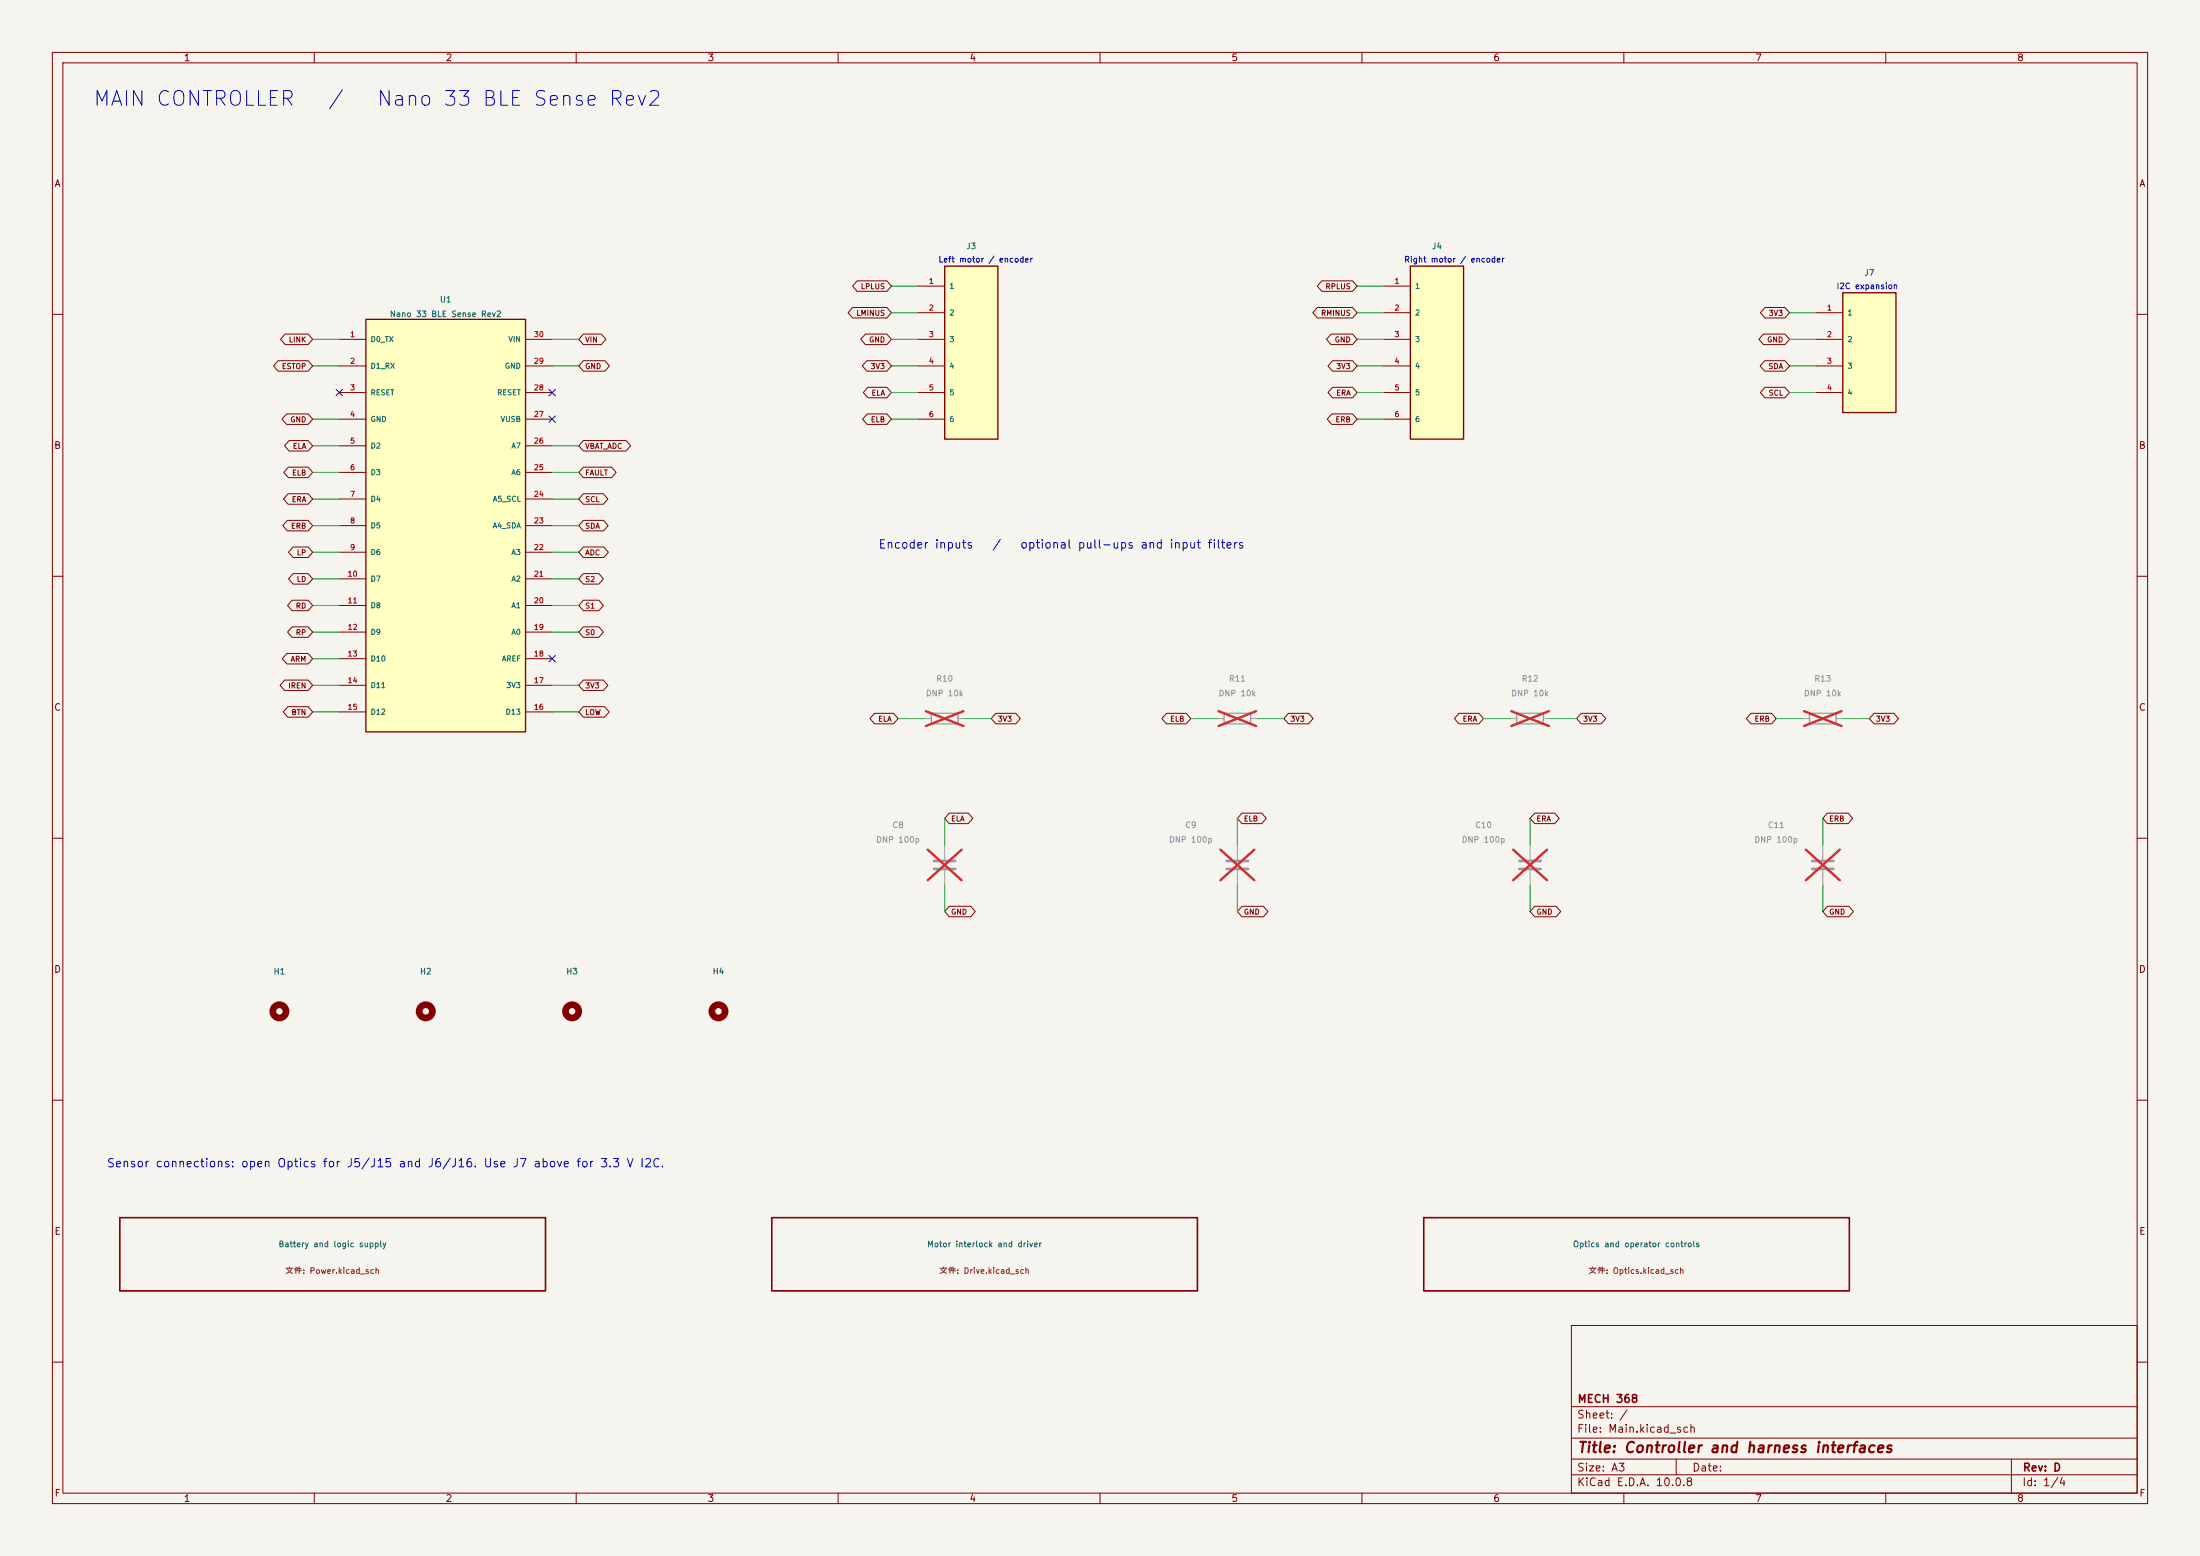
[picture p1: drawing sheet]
(kicad_sch
(version 20250114)
(generator "eeschema")
(paper "A3")
(title_block (title "Controller and harness interfaces") (rev "D") (company "MECH 368"))
(lib_symbols (symbol "Device:C" (pin_numbers (hide yes)) (pin_names (offset 0.254)) (exclude_from_sim no) (in_bom yes) (on_board yes) (property "Reference" "C" (at 0.635 2.54 0) (effects (font (size 1.27 1.27)) (justify left))) (property "Value" "C" (at 0.635 -2.54 0) (effects (font (size 1.27 1.27)) (justify left))) (property "Footprint" "" (at 0.9652 -3.81 0) (effects (font (size 1.27 1.27)) (hide yes))) (property "Datasheet" "~" (at 0 0 0) (effects (font (size 1.27 1.27)) (hide yes))) (property "Description" "Unpolarized capacitor" (at 0 0 0) (effects (font (size 1.27 1.27)) (hide yes))) (property "ki_keywords" "cap capacitor" (at 0 0 0) (effects (font (size 1.27 1.27)) (hide yes))) (property "ki_fp_filters" "C_*" (at 0 0 0) (effects (font (size 1.27 1.27)) (hide yes))) (symbol "C_0_1" (polyline (pts (xy -2.032 0.762) (xy 2.032 0.762)) (stroke (width 0.508) (type default)) (fill (type none))) (polyline (pts (xy -2.032 -0.762) (xy 2.032 -0.762)) (stroke (width 0.508) (type default)) (fill (type none)))) (symbol "C_1_1" (pin passive line (at 0 3.81 270) (length 2.794) (name "~" (effects (font (size 1.27 1.27)))) (number "1" (effects (font (size 1.27 1.27))))) (pin passive line (at 0 -3.81 90) (length 2.794) (name "~" (effects (font (size 1.27 1.27)))) (number "2" (effects (font (size 1.27 1.27)))))) (embedded_fonts no)) (symbol "Device:R" (pin_numbers (hide yes)) (pin_names (offset 0)) (exclude_from_sim no) (in_bom yes) (on_board yes) (property "Reference" "R" (at 2.032 0 90) (effects (font (size 1.27 1.27)))) (property "Value" "R" (at 0 0 90) (effects (font (size 1.27 1.27)))) (property "Footprint" "" (at -1.778 0 90) (effects (font (size 1.27 1.27)) (hide yes))) (property "Datasheet" "~" (at 0 0 0) (effects (font (size 1.27 1.27)) (hide yes))) (property "Description" "Resistor" (at 0 0 0) (effects (font (size 1.27 1.27)) (hide yes))) (property "ki_keywords" "R res resistor" (at 0 0 0) (effects (font (size 1.27 1.27)) (hide yes))) (property "ki_fp_filters" "R_*" (at 0 0 0) (effects (font (size 1.27 1.27)) (hide yes))) (symbol "R_0_1" (rectangle (start -1.016 -2.54) (end 1.016 2.54) (stroke (width 0.254) (type default)) (fill (type none)))) (symbol "R_1_1" (pin passive line (at 0 3.81 270) (length 1.27) (name "~" (effects (font (size 1.27 1.27)))) (number "1" (effects (font (size 1.27 1.27))))) (pin passive line (at 0 -3.81 90) (length 1.27) (name "~" (effects (font (size 1.27 1.27)))) (number "2" (effects (font (size 1.27 1.27)))))) (embedded_fonts no)) (symbol "Mechanical:MountingHole" (pin_names (offset 1.016)) (exclude_from_sim no) (in_bom no) (on_board yes) (property "Reference" "H" (at 0 5.08 0) (effects (font (size 1.27 1.27)))) (property "Value" "MountingHole" (at 0 3.175 0) (effects (font (size 1.27 1.27)))) (property "Footprint" "" (at 0 0 0) (effects (font (size 1.27 1.27)) (hide yes))) (property "Datasheet" "~" (at 0 0 0) (effects (font (size 1.27 1.27)) (hide yes))) (property "Description" "Mounting Hole without connection" (at 0 0 0) (effects (font (size 1.27 1.27)) (hide yes))) (property "ki_keywords" "mounting hole" (at 0 0 0) (effects (font (size 1.27 1.27)) (hide yes))) (property "ki_fp_filters" "MountingHole*" (at 0 0 0) (effects (font (size 1.27 1.27)) (hide yes))) (symbol "MountingHole_0_1" (circle (center 0 0) (radius 1.27) (stroke (width 1.27) (type default)) (fill (type none)))) (embedded_fonts no)) (symbol "Robot:Header_4" (pin_names (offset 0.8)) (exclude_from_sim no) (in_bom yes) (on_board yes) (property "Reference" "J" (at 0.0 -16.51 0) (effects (font (size 1.1 1.1)))) (property "Value" "Header_4" (at 0.0 -13.97 0) (effects (font (size 1.1 1.1)))) (property "Footprint" "" (at 0.0 0.0 0) (effects (font (size 1.1 1.1)) (hide yes))) (property "Datasheet" "" (at 0.0 0.0 0) (effects (font (size 1.1 1.1)) (hide yes))) (symbol "Header_4_0_1" (rectangle (start -5.08 11.43) (end 5.08 -11.43) (stroke (width 0.254) (type default)) (fill (type background)))) (symbol "Header_4_1_1" (pin passive line (at -10.16 7.62 0) (length 5.08) (name "1" (effects (font (size 1 1)))) (number "1" (effects (font (size 1 1))))) (pin passive line (at -10.16 2.54 0) (length 5.08) (name "2" (effects (font (size 1 1)))) (number "2" (effects (font (size 1 1))))) (pin passive line (at -10.16 -2.54 0) (length 5.08) (name "3" (effects (font (size 1 1)))) (number "3" (effects (font (size 1 1))))) (pin passive line (at -10.16 -7.62 0) (length 5.08) (name "4" (effects (font (size 1 1)))) (number "4" (effects (font (size 1 1))))))) (symbol "Robot:Header_6" (pin_names (offset 0.8)) (exclude_from_sim no) (in_bom yes) (on_board yes) (property "Reference" "J" (at 0.0 -21.59 0) (effects (font (size 1.1 1.1)))) (property "Value" "Header_6" (at 0.0 -19.05 0) (effects (font (size 1.1 1.1)))) (property "Footprint" "" (at 0.0 0.0 0) (effects (font (size 1.1 1.1)) (hide yes))) (property "Datasheet" "" (at 0.0 0.0 0) (effects (font (size 1.1 1.1)) (hide yes))) (symbol "Header_6_0_1" (rectangle (start -5.08 16.51) (end 5.08 -16.51) (stroke (width 0.254) (type default)) (fill (type background)))) (symbol "Header_6_1_1" (pin passive line (at -10.16 12.7 0) (length 5.08) (name "1" (effects (font (size 1 1)))) (number "1" (effects (font (size 1 1))))) (pin passive line (at -10.16 7.62 0) (length 5.08) (name "2" (effects (font (size 1 1)))) (number "2" (effects (font (size 1 1))))) (pin passive line (at -10.16 2.54 0) (length 5.08) (name "3" (effects (font (size 1 1)))) (number "3" (effects (font (size 1 1))))) (pin passive line (at -10.16 -2.54 0) (length 5.08) (name "4" (effects (font (size 1 1)))) (number "4" (effects (font (size 1 1))))) (pin passive line (at -10.16 -7.62 0) (length 5.08) (name "5" (effects (font (size 1 1)))) (number "5" (effects (font (size 1 1))))) (pin passive line (at -10.16 -12.7 0) (length 5.08) (name "6" (effects (font (size 1 1)))) (number "6" (effects (font (size 1 1))))))) (symbol "Robot:Nano33BLE_Sense_Rev2" (pin_names (offset 0.8)) (exclude_from_sim no) (in_bom yes) (on_board yes) (property "Reference" "U" (at 0.0 -44.45 0) (effects (font (size 1.1 1.1)))) (property "Value" "Nano33BLE_Sense_Rev2" (at 0.0 -41.91 0) (effects (font (size 1.1 1.1)))) (property "Footprint" "" (at 0.0 0.0 0) (effects (font (size 1.1 1.1)) (hide yes))) (property "Datasheet" "" (at 0.0 0.0 0) (effects (font (size 1.1 1.1)) (hide yes))) (symbol "Nano33BLE_Sense_Rev2_0_1" (rectangle (start -15.24 39.37) (end 15.24 -39.37) (stroke (width 0.254) (type default)) (fill (type background)))) (symbol "Nano33BLE_Sense_Rev2_1_1" (pin passive line (at -20.32 35.56 0) (length 5.08) (name "D0_TX" (effects (font (size 1 1)))) (number "1" (effects (font (size 1 1))))) (pin passive line (at -20.32 30.48 0) (length 5.08) (name "D1_RX" (effects (font (size 1 1)))) (number "2" (effects (font (size 1 1))))) (pin passive line (at -20.32 25.4 0) (length 5.08) (name "RESET" (effects (font (size 1 1)))) (number "3" (effects (font (size 1 1))))) (pin passive line (at -20.32 20.32 0) (length 5.08) (name "GND" (effects (font (size 1 1)))) (number "4" (effects (font (size 1 1))))) (pin passive line (at -20.32 15.24 0) (length 5.08) (name "D2" (effects (font (size 1 1)))) (number "5" (effects (font (size 1 1))))) (pin passive line (at -20.32 10.16 0) (length 5.08) (name "D3" (effects (font (size 1 1)))) (number "6" (effects (font (size 1 1))))) (pin passive line (at -20.32 5.08 0) (length 5.08) (name "D4" (effects (font (size 1 1)))) (number "7" (effects (font (size 1 1))))) (pin passive line (at -20.32 0.0 0) (length 5.08) (name "D5" (effects (font (size 1 1)))) (number "8" (effects (font (size 1 1))))) (pin passive line (at -20.32 -5.08 0) (length 5.08) (name "D6" (effects (font (size 1 1)))) (number "9" (effects (font (size 1 1))))) (pin passive line (at -20.32 -10.16 0) (length 5.08) (name "D7" (effects (font (size 1 1)))) (number "10" (effects (font (size 1 1))))) (pin passive line (at -20.32 -15.24 0) (length 5.08) (name "D8" (effects (font (size 1 1)))) (number "11" (effects (font (size 1 1))))) (pin passive line (at -20.32 -20.32 0) (length 5.08) (name "D9" (effects (font (size 1 1)))) (number "12" (effects (font (size 1 1))))) (pin passive line (at -20.32 -25.4 0) (length 5.08) (name "D10" (effects (font (size 1 1)))) (number "13" (effects (font (size 1 1))))) (pin passive line (at -20.32 -30.48 0) (length 5.08) (name "D11" (effects (font (size 1 1)))) (number "14" (effects (font (size 1 1))))) (pin passive line (at -20.32 -35.56 0) (length 5.08) (name "D12" (effects (font (size 1 1)))) (number "15" (effects (font (size 1 1))))) (pin passive line (at 20.32 35.56 180) (length 5.08) (name "VIN" (effects (font (size 1 1)))) (number "30" (effects (font (size 1 1))))) (pin passive line (at 20.32 30.48 180) (length 5.08) (name "GND" (effects (font (size 1 1)))) (number "29" (effects (font (size 1 1))))) (pin passive line (at 20.32 25.4 180) (length 5.08) (name "RESET" (effects (font (size 1 1)))) (number "28" (effects (font (size 1 1))))) (pin passive line (at 20.32 20.32 180) (length 5.08) (name "VUSB" (effects (font (size 1 1)))) (number "27" (effects (font (size 1 1))))) (pin passive line (at 20.32 15.24 180) (length 5.08) (name "A7" (effects (font (size 1 1)))) (number "26" (effects (font (size 1 1))))) (pin passive line (at 20.32 10.16 180) (length 5.08) (name "A6" (effects (font (size 1 1)))) (number "25" (effects (font (size 1 1))))) (pin passive line (at 20.32 5.08 180) (length 5.08) (name "A5_SCL" (effects (font (size 1 1)))) (number "24" (effects (font (size 1 1))))) (pin passive line (at 20.32 0.0 180) (length 5.08) (name "A4_SDA" (effects (font (size 1 1)))) (number "23" (effects (font (size 1 1))))) (pin passive line (at 20.32 -5.08 180) (length 5.08) (name "A3" (effects (font (size 1 1)))) (number "22" (effects (font (size 1 1))))) (pin passive line (at 20.32 -10.16 180) (length 5.08) (name "A2" (effects (font (size 1 1)))) (number "21" (effects (font (size 1 1))))) (pin passive line (at 20.32 -15.24 180) (length 5.08) (name "A1" (effects (font (size 1 1)))) (number "20" (effects (font (size 1 1))))) (pin passive line (at 20.32 -20.32 180) (length 5.08) (name "A0" (effects (font (size 1 1)))) (number "19" (effects (font (size 1 1))))) (pin passive line (at 20.32 -25.4 180) (length 5.08) (name "AREF" (effects (font (size 1 1)))) (number "18" (effects (font (size 1 1))))) (pin passive line (at 20.32 -30.48 180) (length 5.08) (name "3V3" (effects (font (size 1 1)))) (number "17" (effects (font (size 1 1))))) (pin passive line (at 20.32 -35.56 180) (length 5.08) (name "D13" (effects (font (size 1 1)))) (number "16" (effects (font (size 1 1))))))))
(text "MAIN CONTROLLER   /   Nano 33 BLE Sense Rev2" (at 17.78 19.05 0) (effects (font (size 2.8 2.8)) (justify left)))
(wire (pts (xy 64.77 64.77) (xy 59.69 64.77)) (stroke (width 0) (type default)))
(global_label "LINK" (shape bidirectional) (at 59.69 64.77 180) (effects (font (size 1 1)) (justify right)))
(wire (pts (xy 64.77 69.85) (xy 59.69 69.85)) (stroke (width 0) (type default)))
(global_label "ESTOP" (shape bidirectional) (at 59.69 69.85 180) (effects (font (size 1 1)) (justify right)))
(no_connect (at 64.77 74.93))
(wire (pts (xy 64.77 80.01) (xy 59.69 80.01)) (stroke (width 0) (type default)))
(global_label "GND" (shape bidirectional) (at 59.69 80.01 180) (effects (font (size 1 1)) (justify right)))
(wire (pts (xy 64.77 85.09) (xy 59.69 85.09)) (stroke (width 0) (type default)))
(global_label "ELA" (shape bidirectional) (at 59.69 85.09 180) (effects (font (size 1 1)) (justify right)))
(wire (pts (xy 64.77 90.17) (xy 59.69 90.17)) (stroke (width 0) (type default)))
(global_label "ELB" (shape bidirectional) (at 59.69 90.17 180) (effects (font (size 1 1)) (justify right)))
(wire (pts (xy 64.77 95.25) (xy 59.69 95.25)) (stroke (width 0) (type default)))
(global_label "ERA" (shape bidirectional) (at 59.69 95.25 180) (effects (font (size 1 1)) (justify right)))
(wire (pts (xy 64.77 100.33) (xy 59.69 100.33)) (stroke (width 0) (type default)))
(global_label "ERB" (shape bidirectional) (at 59.69 100.33 180) (effects (font (size 1 1)) (justify right)))
(wire (pts (xy 64.77 105.41) (xy 59.69 105.41)) (stroke (width 0) (type default)))
(global_label "LP" (shape bidirectional) (at 59.69 105.41 180) (effects (font (size 1 1)) (justify right)))
(wire (pts (xy 64.77 110.49) (xy 59.69 110.49)) (stroke (width 0) (type default)))
(global_label "LD" (shape bidirectional) (at 59.69 110.49 180) (effects (font (size 1 1)) (justify right)))
(wire (pts (xy 64.77 115.57) (xy 59.69 115.57)) (stroke (width 0) (type default)))
(global_label "RD" (shape bidirectional) (at 59.69 115.57 180) (effects (font (size 1 1)) (justify right)))
(wire (pts (xy 64.77 120.65) (xy 59.69 120.65)) (stroke (width 0) (type default)))
(global_label "RP" (shape bidirectional) (at 59.69 120.65 180) (effects (font (size 1 1)) (justify right)))
(wire (pts (xy 64.77 125.73) (xy 59.69 125.73)) (stroke (width 0) (type default)))
(global_label "ARM" (shape bidirectional) (at 59.69 125.73 180) (effects (font (size 1 1)) (justify right)))
(wire (pts (xy 64.77 130.81) (xy 59.69 130.81)) (stroke (width 0) (type default)))
(global_label "IREN" (shape bidirectional) (at 59.69 130.81 180) (effects (font (size 1 1)) (justify right)))
(wire (pts (xy 64.77 135.89) (xy 59.69 135.89)) (stroke (width 0) (type default)))
(global_label "BTN" (shape bidirectional) (at 59.69 135.89 180) (effects (font (size 1 1)) (justify right)))
(wire (pts (xy 105.41 64.77) (xy 110.49 64.77)) (stroke (width 0) (type default)))
(global_label "VIN" (shape bidirectional) (at 110.49 64.77 0) (effects (font (size 1 1)) (justify left)))
(wire (pts (xy 105.41 69.85) (xy 110.49 69.85)) (stroke (width 0) (type default)))
(global_label "GND" (shape bidirectional) (at 110.49 69.85 0) (effects (font (size 1 1)) (justify left)))
(no_connect (at 105.41 74.93))
(no_connect (at 105.41 80.01))
(wire (pts (xy 105.41 85.09) (xy 110.49 85.09)) (stroke (width 0) (type default)))
(global_label "VBAT_ADC" (shape bidirectional) (at 110.49 85.09 0) (effects (font (size 1 1)) (justify left)))
(wire (pts (xy 105.41 90.17) (xy 110.49 90.17)) (stroke (width 0) (type default)))
(global_label "FAULT" (shape bidirectional) (at 110.49 90.17 0) (effects (font (size 1 1)) (justify left)))
(wire (pts (xy 105.41 95.25) (xy 110.49 95.25)) (stroke (width 0) (type default)))
(global_label "SCL" (shape bidirectional) (at 110.49 95.25 0) (effects (font (size 1 1)) (justify left)))
(wire (pts (xy 105.41 100.33) (xy 110.49 100.33)) (stroke (width 0) (type default)))
(global_label "SDA" (shape bidirectional) (at 110.49 100.33 0) (effects (font (size 1 1)) (justify left)))
(wire (pts (xy 105.41 105.41) (xy 110.49 105.41)) (stroke (width 0) (type default)))
(global_label "ADC" (shape bidirectional) (at 110.49 105.41 0) (effects (font (size 1 1)) (justify left)))
(wire (pts (xy 105.41 110.49) (xy 110.49 110.49)) (stroke (width 0) (type default)))
(global_label "S2" (shape bidirectional) (at 110.49 110.49 0) (effects (font (size 1 1)) (justify left)))
(wire (pts (xy 105.41 115.57) (xy 110.49 115.57)) (stroke (width 0) (type default)))
(global_label "S1" (shape bidirectional) (at 110.49 115.57 0) (effects (font (size 1 1)) (justify left)))
(wire (pts (xy 105.41 120.65) (xy 110.49 120.65)) (stroke (width 0) (type default)))
(global_label "S0" (shape bidirectional) (at 110.49 120.65 0) (effects (font (size 1 1)) (justify left)))
(no_connect (at 105.41 125.73))
(wire (pts (xy 105.41 130.81) (xy 110.49 130.81)) (stroke (width 0) (type default)))
(global_label "3V3" (shape bidirectional) (at 110.49 130.81 0) (effects (font (size 1 1)) (justify left)))
(wire (pts (xy 105.41 135.89) (xy 110.49 135.89)) (stroke (width 0) (type default)))
(global_label "LOW" (shape bidirectional) (at 110.49 135.89 0) (effects (font (size 1 1)) (justify left)))
(symbol (lib_id "Robot:Nano33BLE_Sense_Rev2") (at 85.09 100.33 0) (unit 1) (exclude_from_sim no) (in_bom yes) (on_board yes) (dnp no) (property "Reference" "U1" (at 85.09 57.15 0) (effects (font (size 1.1 1.1)))) (property "Value" "Nano 33 BLE Sense Rev2" (at 85.09 59.944 0) (effects (font (size 1.1 1.1)))) (property "Footprint" "Module:Arduino_Nano" (at 85.09 100.33 0) (effects (font (size 1.1 1.1)) (hide yes))) (pin "1") (pin "2") (pin "3") (pin "4") (pin "5") (pin "6") (pin "7") (pin "8") (pin "9") (pin "10") (pin "11") (pin "12") (pin "13") (pin "14") (pin "15") (pin "30") (pin "29") (pin "28") (pin "27") (pin "26") (pin "25") (pin "24") (pin "23") (pin "22") (pin "21") (pin "20") (pin "19") (pin "18") (pin "17") (pin "16"))
(text "Left motor / encoder" (at 179.07 49.784 0) (effects (font (size 1.1 1.1)) (justify left)))
(wire (pts (xy 175.26 54.61) (xy 170.18 54.61)) (stroke (width 0) (type default)))
(global_label "LPLUS" (shape bidirectional) (at 170.18 54.61 180) (effects (font (size 1 1)) (justify right)))
(wire (pts (xy 175.26 59.69) (xy 170.18 59.69)) (stroke (width 0) (type default)))
(global_label "LMINUS" (shape bidirectional) (at 170.18 59.69 180) (effects (font (size 1 1)) (justify right)))
(wire (pts (xy 175.26 64.77) (xy 170.18 64.77)) (stroke (width 0) (type default)))
(global_label "GND" (shape bidirectional) (at 170.18 64.77 180) (effects (font (size 1 1)) (justify right)))
(wire (pts (xy 175.26 69.85) (xy 170.18 69.85)) (stroke (width 0) (type default)))
(global_label "3V3" (shape bidirectional) (at 170.18 69.85 180) (effects (font (size 1 1)) (justify right)))
(wire (pts (xy 175.26 74.93) (xy 170.18 74.93)) (stroke (width 0) (type default)))
(global_label "ELA" (shape bidirectional) (at 170.18 74.93 180) (effects (font (size 1 1)) (justify right)))
(wire (pts (xy 175.26 80.01) (xy 170.18 80.01)) (stroke (width 0) (type default)))
(global_label "ELB" (shape bidirectional) (at 170.18 80.01 180) (effects (font (size 1 1)) (justify right)))
(symbol (lib_id "Robot:Header_6") (at 185.42 67.31 0) (unit 1) (exclude_from_sim no) (in_bom yes) (on_board yes) (dnp no) (property "Reference" "J3" (at 185.42 46.99 0) (effects (font (size 1.1 1.1)))) (property "Value" "PH" (at 185.42 49.784 0) (effects (font (size 1.1 1.1)) (hide yes))) (property "Footprint" "Connector_JST:JST_PH_B6B-PH-K_1x06_P2.00mm_Vertical" (at 185.42 67.31 0) (effects (font (size 1.1 1.1)) (hide yes))) (pin "1") (pin "2") (pin "3") (pin "4") (pin "5") (pin "6"))
(text "Right motor / encoder" (at 267.97 49.784 0) (effects (font (size 1.1 1.1)) (justify left)))
(wire (pts (xy 264.16 54.61) (xy 259.08 54.61)) (stroke (width 0) (type default)))
(global_label "RPLUS" (shape bidirectional) (at 259.08 54.61 180) (effects (font (size 1 1)) (justify right)))
(wire (pts (xy 264.16 59.69) (xy 259.08 59.69)) (stroke (width 0) (type default)))
(global_label "RMINUS" (shape bidirectional) (at 259.08 59.69 180) (effects (font (size 1 1)) (justify right)))
(wire (pts (xy 264.16 64.77) (xy 259.08 64.77)) (stroke (width 0) (type default)))
(global_label "GND" (shape bidirectional) (at 259.08 64.77 180) (effects (font (size 1 1)) (justify right)))
(wire (pts (xy 264.16 69.85) (xy 259.08 69.85)) (stroke (width 0) (type default)))
(global_label "3V3" (shape bidirectional) (at 259.08 69.85 180) (effects (font (size 1 1)) (justify right)))
(wire (pts (xy 264.16 74.93) (xy 259.08 74.93)) (stroke (width 0) (type default)))
(global_label "ERA" (shape bidirectional) (at 259.08 74.93 180) (effects (font (size 1 1)) (justify right)))
(wire (pts (xy 264.16 80.01) (xy 259.08 80.01)) (stroke (width 0) (type default)))
(global_label "ERB" (shape bidirectional) (at 259.08 80.01 180) (effects (font (size 1 1)) (justify right)))
(symbol (lib_id "Robot:Header_6") (at 274.32 67.31 0) (unit 1) (exclude_from_sim no) (in_bom yes) (on_board yes) (dnp no) (property "Reference" "J4" (at 274.32 46.99 0) (effects (font (size 1.1 1.1)))) (property "Value" "PH" (at 274.32 49.784 0) (effects (font (size 1.1 1.1)) (hide yes))) (property "Footprint" "Connector_JST:JST_PH_B6B-PH-K_1x06_P2.00mm_Vertical" (at 274.32 67.31 0) (effects (font (size 1.1 1.1)) (hide yes))) (pin "1") (pin "2") (pin "3") (pin "4") (pin "5") (pin "6"))
(text "I2C expansion" (at 350.52 54.864 0) (effects (font (size 1.1 1.1)) (justify left)))
(wire (pts (xy 346.71 59.69) (xy 341.63 59.69)) (stroke (width 0) (type default)))
(global_label "3V3" (shape bidirectional) (at 341.63 59.69 180) (effects (font (size 1 1)) (justify right)))
(wire (pts (xy 346.71 64.77) (xy 341.63 64.77)) (stroke (width 0) (type default)))
(global_label "GND" (shape bidirectional) (at 341.63 64.77 180) (effects (font (size 1 1)) (justify right)))
(wire (pts (xy 346.71 69.85) (xy 341.63 69.85)) (stroke (width 0) (type default)))
(global_label "SDA" (shape bidirectional) (at 341.63 69.85 180) (effects (font (size 1 1)) (justify right)))
(wire (pts (xy 346.71 74.93) (xy 341.63 74.93)) (stroke (width 0) (type default)))
(global_label "SCL" (shape bidirectional) (at 341.63 74.93 180) (effects (font (size 1 1)) (justify right)))
(symbol (lib_id "Robot:Header_4") (at 356.87 67.31 0) (unit 1) (exclude_from_sim no) (in_bom yes) (on_board yes) (dnp no) (property "Reference" "J7" (at 356.87 52.07 0) (effects (font (size 1.1 1.1)))) (property "Value" "I2C" (at 356.87 54.864 0) (effects (font (size 1.1 1.1)) (hide yes))) (property "Footprint" "Connector_PinHeader_2.54mm:PinHeader_1x04_P2.54mm_Vertical" (at 356.87 67.31 0) (effects (font (size 1.1 1.1)) (hide yes))) (pin "1") (pin "2") (pin "3") (pin "4"))
(text "Encoder inputs   /   optional pull-ups and input filters" (at 167.64 104.14 0) (effects (font (size 1.6 1.6)) (justify left)))
(wire (pts (xy 176.53 137.16) (xy 171.45 137.16)) (stroke (width 0) (type default)))
(global_label "ELA" (shape bidirectional) (at 171.45 137.16 180) (effects (font (size 1 1)) (justify right)))
(wire (pts (xy 184.15 137.16) (xy 189.23 137.16)) (stroke (width 0) (type default)))
(global_label "3V3" (shape bidirectional) (at 189.23 137.16 0) (effects (font (size 1 1)) (justify left)))
(symbol (lib_id "Device:R") (at 180.34 137.16 90) (unit 1) (exclude_from_sim no) (in_bom yes) (on_board yes) (dnp yes) (property "Reference" "R10" (at 180.34 129.54 90) (effects (font (size 1.1 1.1)))) (property "Value" "DNP 10k" (at 180.34 132.334 90) (effects (font (size 1.1 1.1)))) (property "Footprint" "Resistor_THT:R_Axial_DIN0207_L6.3mm_D2.5mm_P10.16mm_Horizontal" (at 180.34 137.16 0) (effects (font (size 1.1 1.1)) (hide yes))) (pin "1") (pin "2"))
(wire (pts (xy 180.34 161.29) (xy 180.34 156.21)) (stroke (width 0) (type default)))
(global_label "ELA" (shape bidirectional) (at 180.34 156.21 0) (effects (font (size 1 1)) (justify left)))
(wire (pts (xy 180.34 168.91) (xy 180.34 173.99)) (stroke (width 0) (type default)))
(global_label "GND" (shape bidirectional) (at 180.34 173.99 0) (effects (font (size 1 1)) (justify left)))
(symbol (lib_id "Device:C") (at 180.34 165.1 0) (unit 1) (exclude_from_sim no) (in_bom yes) (on_board yes) (dnp yes) (property "Reference" "C8" (at 171.45 157.48 0) (effects (font (size 1.1 1.1)))) (property "Value" "DNP 100p" (at 171.45 160.274 0) (effects (font (size 1.1 1.1)))) (property "Footprint" "Capacitor_SMD:C_0805_2012Metric" (at 180.34 165.1 0) (effects (font (size 1.1 1.1)) (hide yes))) (pin "1") (pin "2"))
(wire (pts (xy 232.41 137.16) (xy 227.33 137.16)) (stroke (width 0) (type default)))
(global_label "ELB" (shape bidirectional) (at 227.33 137.16 180) (effects (font (size 1 1)) (justify right)))
(wire (pts (xy 240.03 137.16) (xy 245.11 137.16)) (stroke (width 0) (type default)))
(global_label "3V3" (shape bidirectional) (at 245.11 137.16 0) (effects (font (size 1 1)) (justify left)))
(symbol (lib_id "Device:R") (at 236.22 137.16 90) (unit 1) (exclude_from_sim no) (in_bom yes) (on_board yes) (dnp yes) (property "Reference" "R11" (at 236.22 129.54 90) (effects (font (size 1.1 1.1)))) (property "Value" "DNP 10k" (at 236.22 132.334 90) (effects (font (size 1.1 1.1)))) (property "Footprint" "Resistor_THT:R_Axial_DIN0207_L6.3mm_D2.5mm_P10.16mm_Horizontal" (at 236.22 137.16 0) (effects (font (size 1.1 1.1)) (hide yes))) (pin "1") (pin "2"))
(wire (pts (xy 236.22 161.29) (xy 236.22 156.21)) (stroke (width 0) (type default)))
(global_label "ELB" (shape bidirectional) (at 236.22 156.21 0) (effects (font (size 1 1)) (justify left)))
(wire (pts (xy 236.22 168.91) (xy 236.22 173.99)) (stroke (width 0) (type default)))
(global_label "GND" (shape bidirectional) (at 236.22 173.99 0) (effects (font (size 1 1)) (justify left)))
(symbol (lib_id "Device:C") (at 236.22 165.1 0) (unit 1) (exclude_from_sim no) (in_bom yes) (on_board yes) (dnp yes) (property "Reference" "C9" (at 227.33 157.48 0) (effects (font (size 1.1 1.1)))) (property "Value" "DNP 100p" (at 227.33 160.274 0) (effects (font (size 1.1 1.1)))) (property "Footprint" "Capacitor_SMD:C_0805_2012Metric" (at 236.22 165.1 0) (effects (font (size 1.1 1.1)) (hide yes))) (pin "1") (pin "2"))
(wire (pts (xy 288.29 137.16) (xy 283.21 137.16)) (stroke (width 0) (type default)))
(global_label "ERA" (shape bidirectional) (at 283.21 137.16 180) (effects (font (size 1 1)) (justify right)))
(wire (pts (xy 295.91 137.16) (xy 300.99 137.16)) (stroke (width 0) (type default)))
(global_label "3V3" (shape bidirectional) (at 300.99 137.16 0) (effects (font (size 1 1)) (justify left)))
(symbol (lib_id "Device:R") (at 292.1 137.16 90) (unit 1) (exclude_from_sim no) (in_bom yes) (on_board yes) (dnp yes) (property "Reference" "R12" (at 292.1 129.54 90) (effects (font (size 1.1 1.1)))) (property "Value" "DNP 10k" (at 292.1 132.334 90) (effects (font (size 1.1 1.1)))) (property "Footprint" "Resistor_THT:R_Axial_DIN0207_L6.3mm_D2.5mm_P10.16mm_Horizontal" (at 292.1 137.16 0) (effects (font (size 1.1 1.1)) (hide yes))) (pin "1") (pin "2"))
(wire (pts (xy 292.1 161.29) (xy 292.1 156.21)) (stroke (width 0) (type default)))
(global_label "ERA" (shape bidirectional) (at 292.1 156.21 0) (effects (font (size 1 1)) (justify left)))
(wire (pts (xy 292.1 168.91) (xy 292.1 173.99)) (stroke (width 0) (type default)))
(global_label "GND" (shape bidirectional) (at 292.1 173.99 0) (effects (font (size 1 1)) (justify left)))
(symbol (lib_id "Device:C") (at 292.1 165.1 0) (unit 1) (exclude_from_sim no) (in_bom yes) (on_board yes) (dnp yes) (property "Reference" "C10" (at 283.21 157.48 0) (effects (font (size 1.1 1.1)))) (property "Value" "DNP 100p" (at 283.21 160.274 0) (effects (font (size 1.1 1.1)))) (property "Footprint" "Capacitor_SMD:C_0805_2012Metric" (at 292.1 165.1 0) (effects (font (size 1.1 1.1)) (hide yes))) (pin "1") (pin "2"))
(wire (pts (xy 344.17 137.16) (xy 339.09 137.16)) (stroke (width 0) (type default)))
(global_label "ERB" (shape bidirectional) (at 339.09 137.16 180) (effects (font (size 1 1)) (justify right)))
(wire (pts (xy 351.79 137.16) (xy 356.87 137.16)) (stroke (width 0) (type default)))
(global_label "3V3" (shape bidirectional) (at 356.87 137.16 0) (effects (font (size 1 1)) (justify left)))
(symbol (lib_id "Device:R") (at 347.98 137.16 90) (unit 1) (exclude_from_sim no) (in_bom yes) (on_board yes) (dnp yes) (property "Reference" "R13" (at 347.98 129.54 90) (effects (font (size 1.1 1.1)))) (property "Value" "DNP 10k" (at 347.98 132.334 90) (effects (font (size 1.1 1.1)))) (property "Footprint" "Resistor_THT:R_Axial_DIN0207_L6.3mm_D2.5mm_P10.16mm_Horizontal" (at 347.98 137.16 0) (effects (font (size 1.1 1.1)) (hide yes))) (pin "1") (pin "2"))
(wire (pts (xy 347.98 161.29) (xy 347.98 156.21)) (stroke (width 0) (type default)))
(global_label "ERB" (shape bidirectional) (at 347.98 156.21 0) (effects (font (size 1 1)) (justify left)))
(wire (pts (xy 347.98 168.91) (xy 347.98 173.99)) (stroke (width 0) (type default)))
(global_label "GND" (shape bidirectional) (at 347.98 173.99 0) (effects (font (size 1 1)) (justify left)))
(symbol (lib_id "Device:C") (at 347.98 165.1 0) (unit 1) (exclude_from_sim no) (in_bom yes) (on_board yes) (dnp yes) (property "Reference" "C11" (at 339.09 157.48 0) (effects (font (size 1.1 1.1)))) (property "Value" "DNP 100p" (at 339.09 160.274 0) (effects (font (size 1.1 1.1)))) (property "Footprint" "Capacitor_SMD:C_0805_2012Metric" (at 347.98 165.1 0) (effects (font (size 1.1 1.1)) (hide yes))) (pin "1") (pin "2"))
(symbol (lib_id "Mechanical:MountingHole") (at 53.34 193.04 0) (unit 1) (exclude_from_sim no) (in_bom no) (on_board yes) (dnp no) (property "Reference" "H1" (at 53.34 185.42 0) (effects (font (size 1.1 1.1)))) (property "Value" "MountingHole_3.2mm_M3" (at 53.34 188.214 0) (effects (font (size 1.1 1.1)) (hide yes))) (property "Footprint" "MountingHole:MountingHole_3.2mm_M3" (at 53.34 193.04 0) (effects (font (size 1.1 1.1)) (hide yes))))
(symbol (lib_id "Mechanical:MountingHole") (at 81.28 193.04 0) (unit 1) (exclude_from_sim no) (in_bom no) (on_board yes) (dnp no) (property "Reference" "H2" (at 81.28 185.42 0) (effects (font (size 1.1 1.1)))) (property "Value" "MountingHole_3.2mm_M3" (at 81.28 188.214 0) (effects (font (size 1.1 1.1)) (hide yes))) (property "Footprint" "MountingHole:MountingHole_3.2mm_M3" (at 81.28 193.04 0) (effects (font (size 1.1 1.1)) (hide yes))))
(symbol (lib_id "Mechanical:MountingHole") (at 109.22 193.04 0) (unit 1) (exclude_from_sim no) (in_bom no) (on_board yes) (dnp no) (property "Reference" "H3" (at 109.22 185.42 0) (effects (font (size 1.1 1.1)))) (property "Value" "MountingHole_3.2mm_M3" (at 109.22 188.214 0) (effects (font (size 1.1 1.1)) (hide yes))) (property "Footprint" "MountingHole:MountingHole_3.2mm_M3" (at 109.22 193.04 0) (effects (font (size 1.1 1.1)) (hide yes))))
(symbol (lib_id "Mechanical:MountingHole") (at 137.16 193.04 0) (unit 1) (exclude_from_sim no) (in_bom no) (on_board yes) (dnp no) (property "Reference" "H4" (at 137.16 185.42 0) (effects (font (size 1.1 1.1)))) (property "Value" "MountingHole_3.2mm_M3" (at 137.16 188.214 0) (effects (font (size 1.1 1.1)) (hide yes))) (property "Footprint" "MountingHole:MountingHole_3.2mm_M3" (at 137.16 193.04 0) (effects (font (size 1.1 1.1)) (hide yes))))
(text "Sensor connections: open Optics for J5/J15 and J6/J16. Use J7 above for 3.3 V I2C." (at 20.32 222.25 0) (effects (font (size 1.6 1.6)) (justify left)))
(sheet (at 22.86 232.41) (size 81.28 13.97) (stroke (width 0.254) (type default)) (fill (color 0 0 0 0)) (property "Sheetname" "Battery and logic supply" (at 63.5 237.49 0) (effects (font (size 1.1 1.1)))) (property "Sheetfile" "Power.kicad_sch" (at 63.5 242.57 0) (effects (font (size 1.1 1.1)))))
(sheet (at 147.32 232.41) (size 81.28 13.97) (stroke (width 0.254) (type default)) (fill (color 0 0 0 0)) (property "Sheetname" "Motor interlock and driver" (at 187.96 237.49 0) (effects (font (size 1.1 1.1)))) (property "Sheetfile" "Drive.kicad_sch" (at 187.96 242.57 0) (effects (font (size 1.1 1.1)))))
(sheet (at 271.78 232.41) (size 81.28 13.97) (stroke (width 0.254) (type default)) (fill (color 0 0 0 0)) (property "Sheetname" "Optics and operator controls" (at 312.42 237.49 0) (effects (font (size 1.1 1.1)))) (property "Sheetfile" "Optics.kicad_sch" (at 312.42 242.57 0) (effects (font (size 1.1 1.1)))))
(sheet_instances (path "" (page "1")))
(embedded_fonts no))
